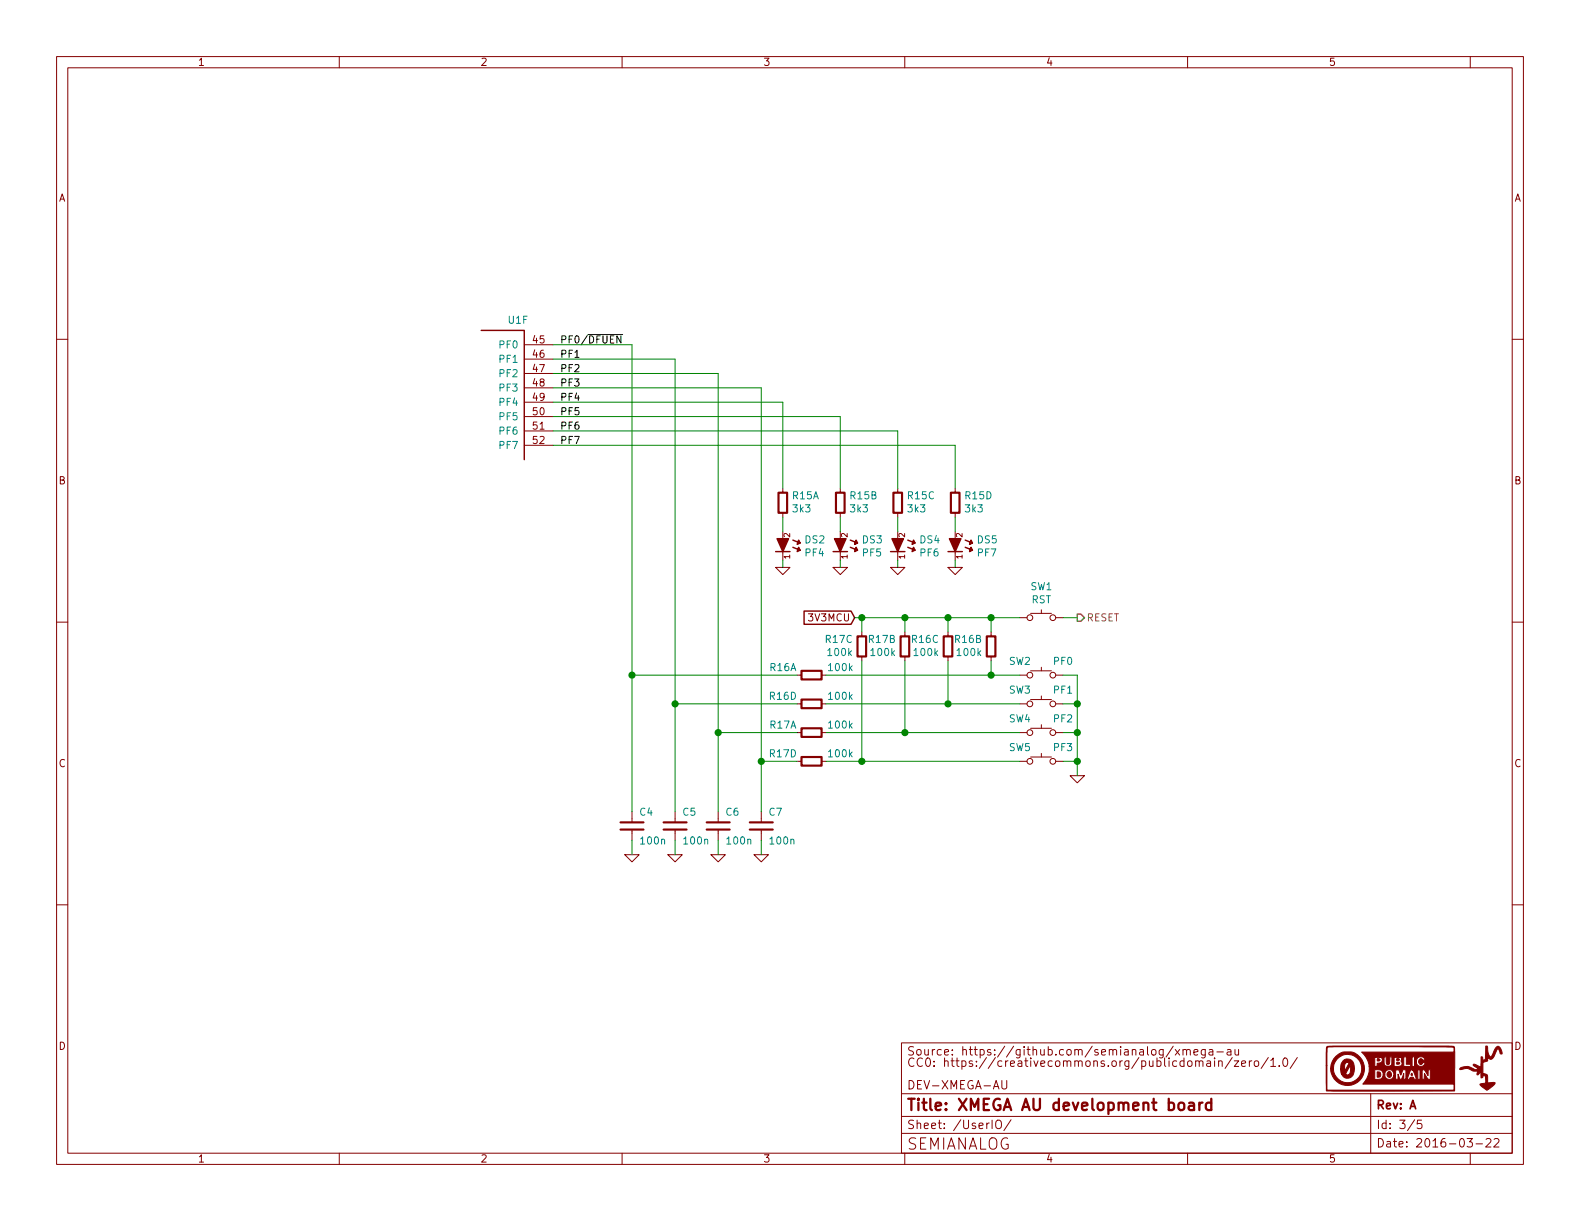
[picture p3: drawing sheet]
EESchema Schematic File Version 2
LIBS:Altera
LIBS:AnalogDevices
LIBS:AOS
LIBS:Atmel
LIBS:conn-100mil
LIBS:conn-2mm
LIBS:conn-amphenol
LIBS:conn-cui
LIBS:conn-fci
LIBS:conn-jae
LIBS:conn-linx
LIBS:conn-molex
LIBS:conn-tagconnect
LIBS:conn-te
LIBS:conn-test
LIBS:DiodesInc
LIBS:display
LIBS:electomech-misc
LIBS:_electromech
LIBS:Fairchild
LIBS:FTDI
LIBS:Intersil
LIBS:Lattice
LIBS:_linear
LIBS:LinearTech
LIBS:Littelfuse
LIBS:logic-4000
LIBS:logic-7400
LIBS:MACOM
LIBS:maxim
LIBS:mechanical
LIBS:Microchip
LIBS:Micron
LIBS:NXP
LIBS:onsemi
LIBS:_passive
LIBS:pasv-BiTech
LIBS:pasv-Bourns
LIBS:pasv-cap
LIBS:pasv-ind
LIBS:pasv-Murata
LIBS:pasv-res
LIBS:pasv-TDK
LIBS:pasv-xtal
LIBS:pcb
LIBS:power
LIBS:Recom
LIBS:semi-diode-DiodesInc
LIBS:semi-diode-generic
LIBS:semi-diode-MCC
LIBS:semi-diode-NXP
LIBS:semi-diode-OnSemi
LIBS:semi-diode-ST
LIBS:semi-diode-Toshiba
LIBS:_semi
LIBS:semi-opto-generic
LIBS:semi-opto-liteon
LIBS:semi-thyristor-generic
LIBS:semi-trans-AOS
LIBS:semi-trans-DiodesInc
LIBS:semi-trans-EPC
LIBS:semi-trans-Fairchild
LIBS:semi-trans-generic
LIBS:semi-trans-Infineon
LIBS:semi-trans-IRF
LIBS:semi-trans-IXYS
LIBS:semi-trans-NXP
LIBS:semi-trans-OnSemi
LIBS:semi-trans-ST
LIBS:semi-trans-TI
LIBS:semi-trans-Toshiba
LIBS:semi-trans-Vishay
LIBS:silabs
LIBS:skyworks
LIBS:st_ic
LIBS:ST
LIBS:supertex
LIBS:symbol
LIBS:TexasInstruments
LIBS:Vishay
LIBS:Xilinx
LIBS:xmega-cache
EELAYER 25 0
EELAYER END
$Descr A 11000 8500
encoding utf-8
Sheet 3 5
Title "XMEGA AU development board"
Date "2016-03-21"
Rev "A"
Comp "SEMIANALOG"
Comment1 "DEV-XMEGA-AU"
Comment2 ""
Comment3 "CC0: https://creativecommons.org/publicdomain/zero/1.0/"
Comment4 "Source: https://github.com/semianalog/xmega-au"
$EndDescr
$Comp
L ATXMEGAnA1U-AU U?
U 6 1
P 3650 2600
AR Path="/56EFE882" Ref="U?"  Part="6" 
AR Path="/56EFC605/56EFE882" Ref="U1"  Part="6" 
F 0 "U1" H 3605 2775 50  0000 C CNN
F 1 "ATXMEGA128A1U-AU" H 3350 2776 50  0001 C CNN
F 2 "IPC7351-Nominal:QFP50P1600X1600X120-100" H 3600 3100 50  0001 C CNN
F 3 "http://www.atmel.com/images/atmel-8385-8-and-16-bit-avr-microcontroller-atxmega64a1u-atxmega128a1u_datasheet.pdf" H 3700 3200 50  0001 C CNN
F 4 "MCU ATMEL ATXMEGA128A1U-AU" H 3800 3300 50  0001 C CNN "BOM"
	6    3650 2600
	1    0    0    -1  
$EndComp
$Comp
L TACT-TE-FSMSM SW2
U 1 1
P 7250 4900
F 0 "SW2" H 7400 5000 50  0000 C CNN
F 1 "PF0" H 7100 5000 50  0000 C CNN
F 2 "manuf:TE-FSMSM" H 7250 4700 60  0001 C CNN
F 3 "" H 7250 4900 60  0000 C CNN
F 4 "SWITCH TE FSMSM" H 7250 4600 50  0001 C CNN "BOM"
	1    7250 4900
	1    0    0    -1  
$EndComp
$Comp
L C-0402 C?
U 1 1
P 4400 5950
AR Path="/56EFE892" Ref="C?"  Part="1" 
AR Path="/56EFC605/56EFE892" Ref="C4"  Part="1" 
F 0 "C4" H 4450 6050 50  0000 L CNN
F 1 "100n" H 4450 5850 50  0000 L CNN
F 2 "IPC7351-Nominal:CAPC1005X55" H 4400 5950 50  0001 C CNN
F 3 "" H 4390 5925 60  0000 C CNN
F 4 "CAP MLCC 100n ≥X5R 10V 20% [0402]" H 5200 6500 60  0001 C CNN "BOM"
	1    4400 5950
	1    0    0    -1  
$EndComp
$Comp
L GND #PWR?
U 1 1
P 4400 6150
AR Path="/56EFE899" Ref="#PWR?"  Part="1" 
AR Path="/56EFC605/56EFE899" Ref="#PWR22"  Part="1" 
F 0 "#PWR22" H 4400 6150 30  0001 C CNN
F 1 "GND" H 4400 6080 30  0001 C CNN
F 2 "" H 4400 6150 60  0000 C CNN
F 3 "" H 4400 6150 60  0000 C CNN
	1    4400 6150
	1    0    0    -1  
$EndComp
Text Label 3900 2600 0    50   ~ 0
PF0/~DFUEN
$Comp
L TACT-TE-FSMSM SW3
U 1 1
P 7250 5100
F 0 "SW3" H 7400 5200 50  0000 C CNN
F 1 "PF1" H 7100 5200 50  0000 C CNN
F 2 "manuf:TE-FSMSM" H 7250 4900 60  0001 C CNN
F 3 "" H 7250 5100 60  0000 C CNN
F 4 "SWITCH TE FSMSM" H 7250 4800 50  0001 C CNN "BOM"
	1    7250 5100
	1    0    0    -1  
$EndComp
$Comp
L TACT-TE-FSMSM SW4
U 1 1
P 7250 5300
F 0 "SW4" H 7400 5400 50  0000 C CNN
F 1 "PF2" H 7100 5400 50  0000 C CNN
F 2 "manuf:TE-FSMSM" H 7250 5100 60  0001 C CNN
F 3 "" H 7250 5300 60  0000 C CNN
F 4 "SWITCH TE FSMSM" H 7250 5000 50  0001 C CNN "BOM"
	1    7250 5300
	1    0    0    -1  
$EndComp
$Comp
L TACT-TE-FSMSM SW5
U 1 1
P 7250 5500
F 0 "SW5" H 7400 5600 50  0000 C CNN
F 1 "PF3" H 7100 5600 50  0000 C CNN
F 2 "manuf:TE-FSMSM" H 7250 5300 60  0001 C CNN
F 3 "" H 7250 5500 60  0000 C CNN
F 4 "SWITCH TE FSMSM" H 7250 5200 50  0001 C CNN "BOM"
	1    7250 5500
	1    0    0    -1  
$EndComp
$Comp
L C-0402 C?
U 1 1
P 4700 5950
AR Path="/56EFE8B9" Ref="C?"  Part="1" 
AR Path="/56EFC605/56EFE8B9" Ref="C5"  Part="1" 
F 0 "C5" H 4750 6050 50  0000 L CNN
F 1 "100n" H 4750 5850 50  0000 L CNN
F 2 "IPC7351-Nominal:CAPC1005X55" H 4700 5950 50  0001 C CNN
F 3 "" H 4690 5925 60  0000 C CNN
F 4 "CAP MLCC 100n ≥X5R 10V 20% [0402]" H 5500 6500 60  0001 C CNN "BOM"
	1    4700 5950
	1    0    0    -1  
$EndComp
$Comp
L C-0402 C?
U 1 1
P 5000 5950
AR Path="/56EFE8C1" Ref="C?"  Part="1" 
AR Path="/56EFC605/56EFE8C1" Ref="C6"  Part="1" 
F 0 "C6" H 5050 6050 50  0000 L CNN
F 1 "100n" H 5050 5850 50  0000 L CNN
F 2 "IPC7351-Nominal:CAPC1005X55" H 5000 5950 50  0001 C CNN
F 3 "" H 4990 5925 60  0000 C CNN
F 4 "CAP MLCC 100n ≥X5R 10V 20% [0402]" H 5800 6500 60  0001 C CNN "BOM"
	1    5000 5950
	1    0    0    -1  
$EndComp
$Comp
L C-0402 C?
U 1 1
P 5300 5950
AR Path="/56EFE8C9" Ref="C?"  Part="1" 
AR Path="/56EFC605/56EFE8C9" Ref="C7"  Part="1" 
F 0 "C7" H 5350 6050 50  0000 L CNN
F 1 "100n" H 5350 5850 50  0000 L CNN
F 2 "IPC7351-Nominal:CAPC1005X55" H 5300 5950 50  0001 C CNN
F 3 "" H 5290 5925 60  0000 C CNN
F 4 "CAP MLCC 100n ≥X5R 10V 20% [0402]" H 6100 6500 60  0001 C CNN "BOM"
	1    5300 5950
	1    0    0    -1  
$EndComp
$Comp
L GND #PWR?
U 1 1
P 4700 6150
AR Path="/56EFE8D0" Ref="#PWR?"  Part="1" 
AR Path="/56EFC605/56EFE8D0" Ref="#PWR23"  Part="1" 
F 0 "#PWR23" H 4700 6150 30  0001 C CNN
F 1 "GND" H 4700 6080 30  0001 C CNN
F 2 "" H 4700 6150 60  0000 C CNN
F 3 "" H 4700 6150 60  0000 C CNN
	1    4700 6150
	1    0    0    -1  
$EndComp
$Comp
L GND #PWR?
U 1 1
P 5000 6150
AR Path="/56EFE8D6" Ref="#PWR?"  Part="1" 
AR Path="/56EFC605/56EFE8D6" Ref="#PWR24"  Part="1" 
F 0 "#PWR24" H 5000 6150 30  0001 C CNN
F 1 "GND" H 5000 6080 30  0001 C CNN
F 2 "" H 5000 6150 60  0000 C CNN
F 3 "" H 5000 6150 60  0000 C CNN
	1    5000 6150
	1    0    0    -1  
$EndComp
$Comp
L GND #PWR?
U 1 1
P 5300 6150
AR Path="/56EFE8DC" Ref="#PWR?"  Part="1" 
AR Path="/56EFC605/56EFE8DC" Ref="#PWR25"  Part="1" 
F 0 "#PWR25" H 5300 6150 30  0001 C CNN
F 1 "GND" H 5300 6080 30  0001 C CNN
F 2 "" H 5300 6150 60  0000 C CNN
F 3 "" H 5300 6150 60  0000 C CNN
	1    5300 6150
	1    0    0    -1  
$EndComp
$Comp
L GND #PWR?
U 1 1
P 7500 5600
AR Path="/56EFE8E2" Ref="#PWR?"  Part="1" 
AR Path="/56EFC605/56EFE8E2" Ref="#PWR30"  Part="1" 
F 0 "#PWR30" H 7500 5600 30  0001 C CNN
F 1 "GND" H 7500 5530 30  0001 C CNN
F 2 "" H 7500 5600 60  0000 C CNN
F 3 "" H 7500 5600 60  0000 C CNN
	1    7500 5600
	-1   0    0    -1  
$EndComp
Text Label 3900 2700 0    50   ~ 0
PF1
Text Label 3900 2800 0    50   ~ 0
PF2
Text Label 3900 2900 0    50   ~ 0
PF3
$Comp
L TACT-TE-FSMSM SW1
U 1 1
P 7250 4500
F 0 "SW1" H 7250 4720 50  0000 C CNN
F 1 "RST" H 7250 4629 50  0000 C CNN
F 2 "manuf:TE-FSMSM" H 7250 4300 60  0001 C CNN
F 3 "" H 7250 4500 60  0000 C CNN
F 4 "SWITCH TE FSMSM" H 7250 4200 50  0001 C CNN "BOM"
	1    7250 4500
	1    0    0    -1  
$EndComp
$Comp
L LED-0603 DS2
U 1 1
P 5450 4000
F 0 "DS2" H 5600 4046 50  0000 L CNN
F 1 "PF4" H 5600 3955 50  0000 L CNN
F 2 "smd-semi:LED-0603" H 5450 3850 50  0001 C CNN
F 3 "" H 5450 4000 60  0000 C CNN
F 4 "LED Blue Diffuse [0603]" H 5450 3750 60  0001 C CNN "BOM"
	1    5450 4000
	1    0    0    -1  
$EndComp
$Comp
L GND #PWR?
U 1 1
P 5450 4150
AR Path="/56EFE8FB" Ref="#PWR?"  Part="1" 
AR Path="/56EFC605/56EFE8FB" Ref="#PWR26"  Part="1" 
F 0 "#PWR26" H 5450 4150 30  0001 C CNN
F 1 "GND" H 5450 4080 30  0001 C CNN
F 2 "" H 5450 4150 60  0000 C CNN
F 3 "" H 5450 4150 60  0000 C CNN
	1    5450 4150
	1    0    0    -1  
$EndComp
$Comp
L LED-0603 DS3
U 1 1
P 5850 4000
F 0 "DS3" H 6000 4046 50  0000 L CNN
F 1 "PF5" H 6000 3955 50  0000 L CNN
F 2 "smd-semi:LED-0603" H 5850 3850 50  0001 C CNN
F 3 "" H 5850 4000 60  0000 C CNN
F 4 "LED Blue Diffuse [0603]" H 5850 3750 60  0001 C CNN "BOM"
	1    5850 4000
	1    0    0    -1  
$EndComp
$Comp
L GND #PWR?
U 1 1
P 5850 4150
AR Path="/56EFE909" Ref="#PWR?"  Part="1" 
AR Path="/56EFC605/56EFE909" Ref="#PWR27"  Part="1" 
F 0 "#PWR27" H 5850 4150 30  0001 C CNN
F 1 "GND" H 5850 4080 30  0001 C CNN
F 2 "" H 5850 4150 60  0000 C CNN
F 3 "" H 5850 4150 60  0000 C CNN
	1    5850 4150
	1    0    0    -1  
$EndComp
$Comp
L LED-0603 DS4
U 1 1
P 6250 4000
F 0 "DS4" H 6400 4046 50  0000 L CNN
F 1 "PF6" H 6400 3955 50  0000 L CNN
F 2 "smd-semi:LED-0603" H 6250 3850 50  0001 C CNN
F 3 "" H 6250 4000 60  0000 C CNN
F 4 "LED Blue Diffuse [0603]" H 6250 3750 60  0001 C CNN "BOM"
	1    6250 4000
	1    0    0    -1  
$EndComp
$Comp
L GND #PWR?
U 1 1
P 6250 4150
AR Path="/56EFE917" Ref="#PWR?"  Part="1" 
AR Path="/56EFC605/56EFE917" Ref="#PWR28"  Part="1" 
F 0 "#PWR28" H 6250 4150 30  0001 C CNN
F 1 "GND" H 6250 4080 30  0001 C CNN
F 2 "" H 6250 4150 60  0000 C CNN
F 3 "" H 6250 4150 60  0000 C CNN
	1    6250 4150
	1    0    0    -1  
$EndComp
$Comp
L LED-0603 DS5
U 1 1
P 6650 4000
F 0 "DS5" H 6800 4046 50  0000 L CNN
F 1 "PF7" H 6800 3955 50  0000 L CNN
F 2 "smd-semi:LED-0603" H 6650 3850 50  0001 C CNN
F 3 "" H 6650 4000 60  0000 C CNN
F 4 "LED Blue Diffuse [0603]" H 6650 3750 60  0001 C CNN "BOM"
	1    6650 4000
	1    0    0    -1  
$EndComp
$Comp
L GND #PWR?
U 1 1
P 6650 4150
AR Path="/56EFE925" Ref="#PWR?"  Part="1" 
AR Path="/56EFC605/56EFE925" Ref="#PWR29"  Part="1" 
F 0 "#PWR29" H 6650 4150 30  0001 C CNN
F 1 "GND" H 6650 4080 30  0001 C CNN
F 2 "" H 6650 4150 60  0000 C CNN
F 3 "" H 6650 4150 60  0000 C CNN
	1    6650 4150
	1    0    0    -1  
$EndComp
Text Label 3900 3000 0    50   ~ 0
PF4
Text Label 3900 3100 0    50   ~ 0
PF5
Text Label 3900 3200 0    50   ~ 0
PF6
Text Label 3900 3300 0    50   ~ 0
PF7
$Comp
L RESPACK-4X0603-CONV R?
U 1 1
P 5450 3700
AR Path="/56EFE930" Ref="R?"  Part="1" 
AR Path="/56EFC605/56EFE930" Ref="R15"  Part="1" 
F 0 "R15" H 5387 3654 50  0000 R CNN
F 1 "3k3" H 5387 3745 50  0000 R CNN
F 2 "IPC7351-Nominal:RESCAXE80P160X320X70-8" H 5450 3700 50  0001 C CNN
F 3 "" H 5450 3750 60  0000 C CNN
F 4 "DIST DIGIKEY YC164J-3.3KCT-ND" H 5450 3700 60  0001 C CNN "BOM"
	1    5450 3700
	-1   0    0    1   
$EndComp
$Comp
L RESPACK-4X0603-CONV R?
U 2 1
P 5850 3700
AR Path="/56EFE938" Ref="R?"  Part="2" 
AR Path="/56EFC605/56EFE938" Ref="R15"  Part="2" 
F 0 "R15" H 5787 3654 50  0000 R CNN
F 1 "3k3" H 5787 3745 50  0000 R CNN
F 2 "IPC7351-Nominal:RESCAXE80P160X320X70-8" H 5850 3700 50  0001 C CNN
F 3 "" H 5850 3750 60  0000 C CNN
F 4 "DIST DIGIKEY YC164J-3.3KCT-ND" H 5850 3700 60  0001 C CNN "BOM"
	2    5850 3700
	-1   0    0    1   
$EndComp
$Comp
L RESPACK-4X0603-CONV R?
U 3 1
P 6250 3700
AR Path="/56EFE940" Ref="R?"  Part="3" 
AR Path="/56EFC605/56EFE940" Ref="R15"  Part="3" 
F 0 "R15" H 6187 3654 50  0000 R CNN
F 1 "3k3" H 6187 3745 50  0000 R CNN
F 2 "IPC7351-Nominal:RESCAXE80P160X320X70-8" H 6250 3700 50  0001 C CNN
F 3 "" H 6250 3750 60  0000 C CNN
F 4 "DIST DIGIKEY YC164J-3.3KCT-ND" H 6250 3700 60  0001 C CNN "BOM"
	3    6250 3700
	-1   0    0    1   
$EndComp
$Comp
L RESPACK-4X0603-CONV R?
U 4 1
P 6650 3700
AR Path="/56EFE948" Ref="R?"  Part="4" 
AR Path="/56EFC605/56EFE948" Ref="R15"  Part="4" 
F 0 "R15" H 6587 3654 50  0000 R CNN
F 1 "3k3" H 6587 3745 50  0000 R CNN
F 2 "IPC7351-Nominal:RESCAXE80P160X320X70-8" H 6650 3700 50  0001 C CNN
F 3 "" H 6650 3750 60  0000 C CNN
F 4 "DIST DIGIKEY YC164J-3.3KCT-ND" H 6650 3700 60  0001 C CNN "BOM"
	4    6650 3700
	-1   0    0    1   
$EndComp
$Comp
L RESPACK-4X0603-CONV R?
U 1 1
P 5650 4900
AR Path="/56EFE950" Ref="R?"  Part="1" 
AR Path="/56EFC605/56EFE950" Ref="R16"  Part="1" 
F 0 "R16" V 5700 4700 50  0000 C CNN
F 1 "100k" V 5700 5100 50  0000 C CNN
F 2 "IPC7351-Nominal:RESCAXE80P160X320X70-8" H 5650 4900 50  0001 C CNN
F 3 "" H 5650 4950 60  0000 C CNN
F 4 "DIST DIGIKEY YC164J-100KCT-ND" H 5650 4900 60  0001 C CNN "BOM"
	1    5650 4900
	0    1    -1   0   
$EndComp
$Comp
L RESPACK-4X0603-CONV R?
U 2 1
P 6900 4700
AR Path="/56EFE958" Ref="R?"  Part="2" 
AR Path="/56EFC605/56EFE958" Ref="R16"  Part="2" 
F 0 "R16" H 6837 4654 50  0000 R CNN
F 1 "100k" H 6837 4745 50  0000 R CNN
F 2 "IPC7351-Nominal:RESCAXE80P160X320X70-8" H 6900 4700 50  0001 C CNN
F 3 "" H 6900 4750 60  0000 C CNN
F 4 "DIST DIGIKEY YC164J-100KCT-ND" H 6900 4700 60  0001 C CNN "BOM"
	2    6900 4700
	1    0    0    1   
$EndComp
$Comp
L RESPACK-4X0603-CONV R?
U 3 1
P 6600 4700
AR Path="/56EFE960" Ref="R?"  Part="3" 
AR Path="/56EFC605/56EFE960" Ref="R16"  Part="3" 
F 0 "R16" H 6663 4654 50  0000 L CNN
F 1 "100k" H 6663 4745 50  0000 L CNN
F 2 "IPC7351-Nominal:RESCAXE80P160X320X70-8" H 6600 4700 50  0001 C CNN
F 3 "" H 6600 4750 60  0000 C CNN
F 4 "DIST DIGIKEY YC164J-100KCT-ND" H 6600 4700 60  0001 C CNN "BOM"
	3    6600 4700
	-1   0    0    1   
$EndComp
$Comp
L RESPACK-4X0603-CONV R?
U 4 1
P 5650 5100
AR Path="/56EFE968" Ref="R?"  Part="4" 
AR Path="/56EFC605/56EFE968" Ref="R16"  Part="4" 
F 0 "R16" V 5700 4900 50  0000 C CNN
F 1 "100k" V 5700 5300 50  0000 C CNN
F 2 "IPC7351-Nominal:RESCAXE80P160X320X70-8" H 5650 5100 50  0001 C CNN
F 3 "" H 5650 5150 60  0000 C CNN
F 4 "DIST DIGIKEY YC164J-100KCT-ND" H 5650 5100 60  0001 C CNN "BOM"
	4    5650 5100
	0    1    -1   0   
$EndComp
$Comp
L RESPACK-4X0603-CONV R?
U 1 1
P 5650 5300
AR Path="/56EFE970" Ref="R?"  Part="1" 
AR Path="/56EFC605/56EFE970" Ref="R17"  Part="1" 
F 0 "R17" V 5700 5100 50  0000 C CNN
F 1 "100k" V 5700 5500 50  0000 C CNN
F 2 "IPC7351-Nominal:RESCAXE80P160X320X70-8" H 5650 5300 50  0001 C CNN
F 3 "" H 5650 5350 60  0000 C CNN
F 4 "DIST DIGIKEY YC164J-100KCT-ND" H 5650 5300 60  0001 C CNN "BOM"
	1    5650 5300
	0    1    -1   0   
$EndComp
$Comp
L RESPACK-4X0603-CONV R?
U 4 1
P 5650 5500
AR Path="/56EFE978" Ref="R?"  Part="4" 
AR Path="/56EFC605/56EFE978" Ref="R17"  Part="4" 
F 0 "R17" V 5700 5300 50  0000 C CNN
F 1 "100k" V 5700 5700 50  0000 C CNN
F 2 "IPC7351-Nominal:RESCAXE80P160X320X70-8" H 5650 5500 50  0001 C CNN
F 3 "" H 5650 5550 60  0000 C CNN
F 4 "DIST DIGIKEY YC164J-100KCT-ND" H 5650 5500 60  0001 C CNN "BOM"
	4    5650 5500
	0    1    -1   0   
$EndComp
$Comp
L RESPACK-4X0603-CONV R?
U 2 1
P 6300 4700
AR Path="/56EFE980" Ref="R?"  Part="2" 
AR Path="/56EFC605/56EFE980" Ref="R17"  Part="2" 
F 0 "R17" H 6237 4654 50  0000 R CNN
F 1 "100k" H 6237 4745 50  0000 R CNN
F 2 "IPC7351-Nominal:RESCAXE80P160X320X70-8" H 6300 4700 50  0001 C CNN
F 3 "" H 6300 4750 60  0000 C CNN
F 4 "DIST DIGIKEY YC164J-100KCT-ND" H 6300 4700 60  0001 C CNN "BOM"
	2    6300 4700
	1    0    0    1   
$EndComp
$Comp
L RESPACK-4X0603-CONV R?
U 3 1
P 6000 4700
AR Path="/56EFE988" Ref="R?"  Part="3" 
AR Path="/56EFC605/56EFE988" Ref="R17"  Part="3" 
F 0 "R17" H 6063 4654 50  0000 L CNN
F 1 "100k" H 6063 4745 50  0000 L CNN
F 2 "IPC7351-Nominal:RESCAXE80P160X320X70-8" H 6000 4700 50  0001 C CNN
F 3 "" H 6000 4750 60  0000 C CNN
F 4 "DIST DIGIKEY YC164J-100KCT-ND" H 6000 4700 60  0001 C CNN "BOM"
	3    6000 4700
	-1   0    0    1   
$EndComp
Wire Wire Line
	6900 4500 6900 4600
Wire Wire Line
	4400 2600 4400 5850
Wire Wire Line
	4400 6150 4400 6050
Wire Wire Line
	5750 4900 7100 4900
Wire Wire Line
	6900 4800 6900 4900
Connection ~ 6900 4900
Wire Wire Line
	4400 2600 3850 2600
Connection ~ 4400 4900
Wire Wire Line
	7500 4900 7400 4900
Wire Wire Line
	7500 5500 7400 5500
Connection ~ 7500 5500
Wire Wire Line
	7500 5300 7400 5300
Connection ~ 7500 5300
Wire Wire Line
	7400 5100 7500 5100
Connection ~ 7500 5100
Wire Wire Line
	6600 4500 6600 4600
Wire Wire Line
	6300 4500 6300 4600
Wire Wire Line
	6000 4500 6000 4600
Wire Wire Line
	5750 5100 7100 5100
Wire Wire Line
	5750 5300 7100 5300
Wire Wire Line
	5750 5500 7100 5500
Wire Wire Line
	4700 6150 4700 6050
Wire Wire Line
	5000 6150 5000 6050
Wire Wire Line
	5300 6150 5300 6050
Wire Wire Line
	7500 4900 7500 5600
Wire Wire Line
	6600 4800 6600 5100
Connection ~ 6600 5100
Wire Wire Line
	6300 4800 6300 5300
Connection ~ 6300 5300
Wire Wire Line
	6000 4800 6000 5500
Connection ~ 6000 5500
Wire Wire Line
	4700 2700 4700 5850
Wire Wire Line
	4700 2700 3850 2700
Wire Wire Line
	3850 2800 5000 2800
Wire Wire Line
	5000 2800 5000 5850
Wire Wire Line
	5300 2900 5300 5850
Wire Wire Line
	5300 2900 3850 2900
Connection ~ 4700 5100
Connection ~ 5000 5300
Wire Wire Line
	5550 5500 5300 5500
Connection ~ 5300 5500
Wire Wire Line
	5450 3900 5450 3800
Wire Wire Line
	3850 3000 5450 3000
Wire Wire Line
	5450 3000 5450 3600
Wire Wire Line
	5450 4150 5450 4100
Wire Wire Line
	5850 3900 5850 3800
Wire Wire Line
	5850 4150 5850 4100
Wire Wire Line
	6250 3900 6250 3800
Wire Wire Line
	6250 4150 6250 4100
Wire Wire Line
	6650 3900 6650 3800
Wire Wire Line
	6650 4150 6650 4100
Wire Wire Line
	3850 3100 5850 3100
Wire Wire Line
	5850 3100 5850 3600
Wire Wire Line
	3850 3200 6250 3200
Wire Wire Line
	6250 3200 6250 3600
Wire Wire Line
	3850 3300 6650 3300
Wire Wire Line
	6650 3300 6650 3600
Wire Wire Line
	5550 5300 5000 5300
Wire Wire Line
	5550 5100 4700 5100
Wire Wire Line
	5550 4900 4400 4900
Text GLabel 5950 4500 0    50   Input ~ 0
3V3MCU
Wire Wire Line
	5950 4500 7100 4500
Connection ~ 6600 4500
Connection ~ 6300 4500
Connection ~ 6000 4500
Connection ~ 6900 4500
Wire Wire Line
	7400 4500 7500 4500
Text HLabel 7500 4500 2    50   Output ~ 0
RESET
$EndSCHEMATC
